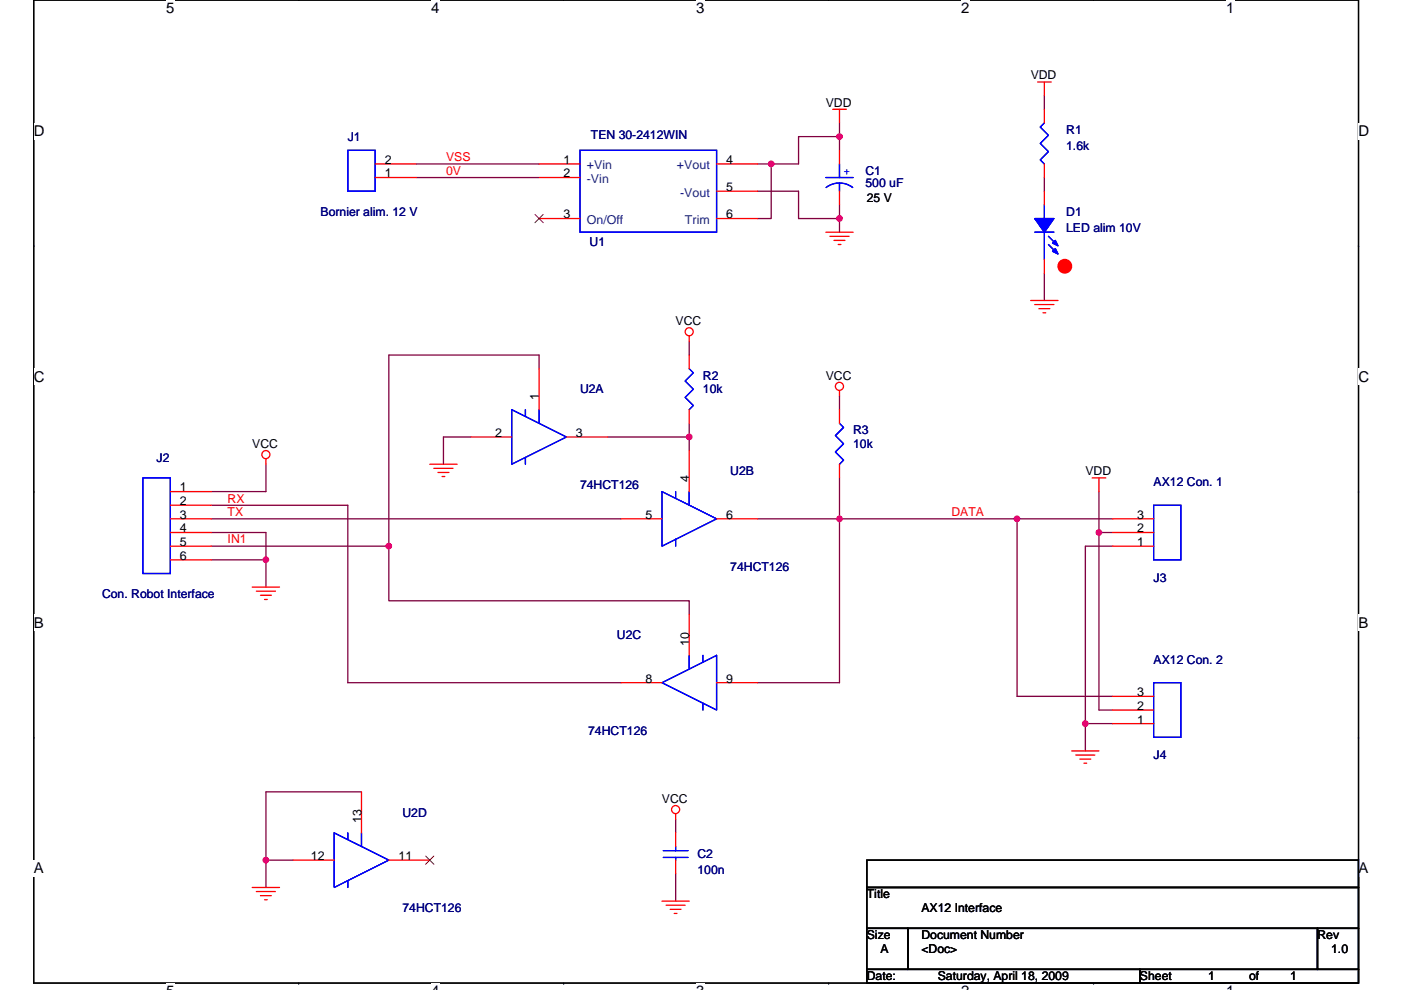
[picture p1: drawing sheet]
<svg xmlns="http://www.w3.org/2000/svg" width="297mm" height="210mm" viewBox="0 0 297 210" stroke-linecap="round" stroke-linejoin="round" font-family="sans-serif">
<path d="M7.2 0h280.8v208.5h-280.8z" fill="none" stroke="#000" stroke-width=".28"/>
<g fill="#fff">
<path d="M35.2 0h1.8v3.5h-1.8z"/>
<path d="M35.2 208.5h1.8v1.4h-1.8z"/>
</g>
<path d="M63.3 0h.1M63.3 208.5h.1" fill="none" stroke="#000" stroke-width=".28"/>
<g fill="#fff">
<path d="M91.4 0h1.8v3.5h-1.8z"/>
<path d="M91.4 208.5h1.8v1.4h-1.8z"/>
</g>
<path d="M119.5 0h.1M119.5 208.5h.1" fill="none" stroke="#000" stroke-width=".28"/>
<g fill="#fff">
<path d="M147.6 0h1.7v3.5h-1.7z"/>
<path d="M147.6 208.5h1.7v1.4h-1.7z"/>
</g>
<path d="M175.7 0h.1M175.7 208.5h.1" fill="none" stroke="#000" stroke-width=".28"/>
<g fill="#fff">
<path d="M203.8 0h1.7v3.5h-1.7z"/>
<path d="M203.8 208.5h1.7v1.4h-1.7z"/>
</g>
<path d="M231.9 0h.1M231.9 208.5h.1" fill="none" stroke="#000" stroke-width=".28"/>
<g fill="#fff">
<path d="M259.9 0h1.8v3.5h-1.8z"/>
<path d="M259.9 208.5h1.8v1.4h-1.8z"/>
<path d="M7.2 26.1h2.2v3.5h-2.2z"/>
<path d="M288 26.1h2.3v3.5h-2.3z"/>
<path d="M7.2 78.2h2.2v3.5h-2.2z"/>
<path d="M288 78.2h2.3v3.5h-2.3z"/>
</g>
<path d="M7.2 52.1h.1M288 52.1h.1" fill="none" stroke="#000" stroke-width=".28"/>
<g fill="#fff">
<path d="M7.2 130.3h2v3.5h-2z"/>
<path d="M288 130.3h2.1v3.5h-2.1z"/>
</g>
<path d="M7.2 104.3h.1M288 104.3h.1" fill="none" stroke="#000" stroke-width=".28"/>
<g fill="#fff">
<path d="M7.1 182.4h2.2v3.5h-2.2z"/>
<path d="M288 182.4h2.1v3.5h-2.1z"/>
</g>
<path d="M7.2 156.4h.1M288 156.4h.1M183.8 196.9h8.7v8.7h-8.7zM183.8 182.4h104.2v5.8h-104.2zM183.8 188.2h104.2v8.7h-104.2zM192.5 196.9h86.8v8.7h-86.8zM279.3 196.9h8.7v8.7h-8.7zM183.8 205.6h57.9v2.9h-57.9zM241.7 205.6h46.3v2.9h-46.3z" fill="none" stroke="#000" stroke-width=".28"/>
<g fill="none" stroke="#800040" stroke-width=".28">
<path d="M88.2 34.8h26.1M88.2 37.7h26.1M160.6 34.8h2.9M163.5 34.8v11.6h-2.9M178 29v2.9M178 29h-8.7v5.8h-5.8M178 26.1v2.9M221.4 37.7v2.9M221.4 20.3v2.9M160.6 40.6h8.7v5.8h8.7M178 46.4v2.9M178 43.5v2.9"/>
<path d="M221.4 57.9v5.8M114.3 78.2v-2.9h-31.9v40.5M146.1 72.4v2.9M56.4 98.5v5.8h-11.6M99.8 92.7h-5.8v5.8M128.8 92.7h17.3M146.1 92.7v2.9M146.1 89.8v2.9M178 84v2.9M44.8 107.2h28.9v37.6h58M44.8 118.7h11.6M44.8 112.9h11.6v5.8"/>
<path d="M44.8 110h86.9M44.8 115.8h37.6M56.4 118.7v5.8M82.4 115.8v11.6h63.7v2.9M160.6 110h17.4M178 110v34.8h-17.4M178 110h37.6M178 101.4v8.6M215.6 110v37.7h20.3M215.6 110h20.3M233 104.3v8.6M233 112.9h2.9"/>
<path d="M233 112.9v37.7h2.9M235.9 115.8h-5.8v37.7M230.1 153.5h5.8M230.1 153.5v5.8M76.6 168h-20.2v14.4h5.8M143.3 173.8v2.9M56.4 182.4v5.8M143.3 185.3v5.8"/>
</g>
<g fill="#f0f" stroke="#f0f" stroke-width=".28">
<circle cx="230.1" cy="153.5" r=".57"/>
<circle cx="215.6" cy="110" r=".57"/>
<circle cx="178" cy="110" r=".57"/>
<circle cx="146.1" cy="92.7" r=".57"/>
<circle cx="82.4" cy="115.8" r=".57"/>
<circle cx="233" cy="112.9" r=".57"/>
<circle cx="56.4" cy="182.4" r=".57"/>
<circle cx="178" cy="46.3" r=".57"/>
<circle cx="178" cy="29" r=".57"/>
<circle cx="163.5" cy="34.8" r=".57"/>
<circle cx="56.4" cy="118.7" r=".57"/>
</g>
<g fill="none" stroke="#f00" stroke-width=".28">
<path d="M220 17.4h2.9M221.4 17.4v2.9M79.5 37.7h8.7M79.5 34.8h8.7M114.3 37.7h8.7M114.3 34.8h8.7M151.9 34.8h8.7M176.5 23.2h2.9M178 31.9v2.9M178 23.2v2.9M221.4 23.2v2.9M221.4 34.8v2.9"/>
<path d="M114.3 46.4h8.7M151.9 46.4h8.7M151.9 40.6h8.7M175.1 49.3h5.8M176 50.1h4M176.8 51h2.4M177.7 51.9h.6M178 40.6v2.9M221.4 40.6v2.9M221.4 55v2.9M114.3 78.2v8.7M146.1 71.2v1.2"/>
<path d="M146.1 75.3v2.9M218.5 63.7h5.8M219.4 64.6h4.1M220.3 65.5h2.3M221.1 66.3h.6M56.4 97.3v1.2M91.1 98.5h5.8M92 99.3h4.1M99.8 92.7h8.7M120.1 92.7h8.7M146.1 86.9v2.9M146.1 95.6v8.7"/>
<path d="M178 82.8v1.2M178 86.9v2.9M178 98.5v2.9M36.1 115.8h8.7M36.1 112.9h8.7M36.1 110h8.7M36.1 104.3h8.7M36.1 107.2h8.7M36.1 118.7h8.7M92.9 100.2h2.3M93.7 101.1h.6M131.7 110h8.7"/>
<path d="M151.9 110h8.7M231.6 101.4h2.9M233 101.4v2.9M235.9 115.8h8.7M235.9 112.9h8.7M235.9 110h8.7M53.5 124.5h5.8M54.4 125.4h4M55.2 126.3h2.3M56.1 127.1h.6M146.1 130.3v8.7M131.7 144.8h8.7"/>
<path d="M151.9 144.8h8.7M227.2 159.3h5.8M235.9 153.5h8.7M235.9 150.6h8.7M235.9 147.7h8.7M76.6 168v8.7M143.3 172.6v1.2M143.3 176.7v2.9M228.1 160.1h4M229 161h2.3M229.8 161.9h.6M53.5 188.2h5.8"/>
<path d="M54.4 189.1h4M55.2 190h2.3M56.1 190.8h.6M62.2 182.4h8.7M82.4 182.4h8.7M140.4 191.1h5.7M141.2 192h4.1M142.1 192.9h2.3M143 193.7h.5M143.3 182.4v2.9"/>
<circle cx="146.1" cy="70.4" r=".86"/>
<circle cx="56.4" cy="96.4" r=".86"/>
<circle cx="178" cy="81.9" r=".86"/>
<circle cx="143.2" cy="171.7" r=".86"/>
</g>
<circle cx="225.8" cy="56.5" r="1.44" fill="#f00" stroke="#f00" stroke-width=".28"/>
<g fill="none" stroke="#00f" stroke-width=".28">
<path d="M73.7 31.9h5.8v8.7h-5.8zM123 31.9h28.9v17.4h-28.9zM175.1 37.7h5.8M175.2 39.8a4.6 4.6 0 0 1 5.6 0M178 38.8v1.8M178 34.8v2.9M221.4 26.1l-.8 .8 1.7 1.8-1.7 1.7 1.7 1.8-1.7 1.7 .8 .9M219.4 49.3h4.1M221.4 43.5v2.9M221.4 49.3v5.7M222.3 50.1l1.7 1.8M222.3 51.9l1.7 1.7"/>
<path d="M146.1 78.2l.9 .9-1.7 1.7 1.7 1.7-1.7 1.8 1.7 1.7-.9 .9M108.5 86.9l11.6 5.8-11.6 5.8zM111.4 86.9v1.4M111.4 97v1.5M114.3 86.9v2.9M178 89.8l.9 .9-1.8 1.7 1.8 1.7-1.8 1.8 1.8 1.7-.9 .9M30.3 101.4h5.8v20.2h-5.8zM140.4 104.3l11.5 5.7-11.5 5.8zM143.3 104.3v1.4M143.3 114.4v1.4M146.1 104.3v2.9M244.6 107.2h5.8v11.5h-5.8z"/>
<path d="M146.1 139v2.9M149 139v1.5M140.4 144.8l11.5-5.8v11.6zM149 149.1v1.5M244.6 144.8h5.8v11.6h-5.8zM70.9 176.7l11.5 5.7-11.5 5.8zM73.7 176.7v1.4M76.6 176.7v2.9M143.3 179.6v.8M73.7 186.8v1.4M140.6 180.4h5.3M140.6 181.9h5.3"/>
<path d="M143.3 181.9v.5"/>
</g>
<path d="M113.4 45.5l1.8 1.7M115.2 45.5l-1.8 1.7M90.3 181.6l1.7 1.7M92 181.6l-1.8 1.7" fill="none" stroke="#804000" stroke-width=".21"/>
<g fill="#00f" stroke="#00f" stroke-width=".28">
<path d="M219.4 46.4h4.1l-2.1 2.9z" fill-rule="evenodd"/>
<path d="M223.2 53.3l.5-.6 .6 1.2z" fill-rule="evenodd"/>
<path d="M223.2 51.6l.5-.6 .6 1.1z" fill-rule="evenodd"/>
<path d="M219.4 46.4h4.1l-2.1 2.9z" fill-rule="evenodd"/>
<path d="M223.2 53.3l.5-.6 .6 1.2z" fill-rule="evenodd"/>
<path d="M223.2 51.6l.5-.6 .6 1.1z" fill-rule="evenodd"/>
</g>
<g font-size="3.2">
<text x="35.2" y="2.8">5</text>
<text x="91.4" y="2.8">4</text>
<text x="147.6" y="2.8">3</text>
<text x="203.8" y="2.8">2</text>
<text x="259.9" y="2.8">1</text>
<text x="7.2" y="28.9">D</text>
<text x="288" y="28.9">D</text>
<text x="7.2" y="81">C</text>
<text x="288" y="81">C</text>
<text x="7.2" y="133.1">B</text>
<text x="288" y="133.1">B</text>
<text x="7.2" y="185.3">A</text>
<text x="288" y="185.3">A</text>
</g>
<g font-size="2.6">
<text x="218.5" y="16.8">VDD</text>
<text x="175.1" y="22.6">VDD</text>
<text x="81.6" y="34.8">2</text>
<text x="119.5" y="34.8">1</text>
<text x="154" y="34.8">4</text>
<text x="81.6" y="37.6">1</text>
<text x="119.5" y="37.6">2</text>
<text x="154" y="40.5">5</text>
<text x="119.5" y="46.3">3</text>
<text x="154" y="46.3">6</text>
<text x="183.8" y="42.9">25 V</text>
<text x="143.3" y="68.9">VCC</text>
<text x="175.1" y="80.5">VCC</text>
<text x="114.3" y="84.9" transform="rotate(-90 114.3 84.9)">1</text>
<text x="53.5" y="95">VCC</text>
<text x="105" y="92.7">2</text>
<text x="122.1" y="92.7">3</text>
<text x="230.1" y="100.8">VDD</text>
<text x="38.1" y="104.2">1</text>
<text x="38.1" y="107.1">2</text>
<text x="146.1" y="102.2" transform="rotate(-90 146.1 102.2)">4</text>
<text x="38.1" y="110">3</text>
<text x="38.1" y="112.9">4</text>
<text x="136.9" y="110">5</text>
<text x="154" y="110">6</text>
<text x="241.1" y="112.9">2</text>
<text x="241.1" y="110">3</text>
<text x="38.1" y="115.8">5</text>
<text x="38.1" y="118.7">6</text>
<text x="241.1" y="115.8">1</text>
<text x="146.1" y="137" transform="rotate(-90 146.1 137)">10</text>
<text x="136.9" y="144.8">8</text>
<text x="154" y="144.8">9</text>
<text x="241.1" y="147.7">3</text>
<text x="241.1" y="153.5">1</text>
<text x="241.1" y="150.6">2</text>
<text x="140.4" y="170.3">VCC</text>
<text x="76.6" y="174.6" transform="rotate(-90 76.6 174.6)">13</text>
<text x="65.9" y="182.4">12</text>
<text x="84.5" y="182.4">11</text>
<text x="183.8" y="190.6">Title</text>
<text x="195.4" y="193.5">AX12 Interface</text>
<text x="183.8" y="199.2">Size</text>
<text x="186.7" y="202.1">A</text>
<text x="195.4" y="199.2">Document Number</text>
<text x="195.4" y="202.1">&lt;Doc&gt;</text>
<text x="279.3" y="199.2">Rev</text>
<text x="282.2" y="202.1">1.0</text>
<text x="183.8" y="207.9">Date:</text>
<text x="198.8" y="207.9">Saturday, April 18, 2009</text>
<text x="241.7" y="207.9">Sheet</text>
<text x="256.2" y="207.9">1</text>
<text x="264.9" y="207.9">of</text>
<text x="273.6" y="207.9">1</text>
</g>
<g font-size="2.6" fill="#000080">
<text x="73.7" y="29.9">J1</text>
<text x="125.3" y="29.6">TEN 30-2412WIN</text>
<text x="226.1" y="28.4">R1</text>
<text x="226.1" y="31.9">1.6k</text>
<text x="183.5" y="37.1">C1</text>
<text x="183.5" y="39.7">500 uF</text>
<text x="68" y="45.8">Bornier alim. 12 V</text>
<text x="226.1" y="45.8">D1</text>
<text x="125" y="52.2">U1</text>
<text x="226.1" y="49.3">LED alim 10V</text>
<text x="123" y="83.4">U2A</text>
<text x="149" y="80.5">R2</text>
<text x="149" y="83.4">10k</text>
<text x="180.9" y="92.1">R3</text>
<text x="180.9" y="95">10k</text>
<text x="33.2" y="97.9">J2</text>
<text x="154.8" y="100.8">U2B</text>
<text x="123" y="103.7">74HCT126</text>
<text x="244.6" y="103.1">AX12 Con. 1</text>
<text x="154.8" y="121.1">74HCT126</text>
<text x="244.6" y="123.4">J3</text>
<text x="21.6" y="126.9">Con. Robot Interface</text>
<text x="130.8" y="135.6">U2C</text>
<text x="244.6" y="140.8">AX12 Con. 2</text>
<text x="124.7" y="155.8">74HCT126</text>
<text x="244.6" y="161">J4</text>
<text x="85.3" y="173.2">U2D</text>
<text x="147.9" y="181.9">C2</text>
<text x="147.9" y="185.4">100n</text>
<text x="85.3" y="193.5">74HCT126</text>
</g>
<g font-size="2.6" fill="#f00">
<text x="94.6" y="34.2">VSS</text>
<text x="94.6" y="37.1">0V</text>
<text x="48.3" y="106.6">RX</text>
<text x="48.3" y="109.5">TX</text>
<text x="201.7" y="109.5">DATA</text>
<text x="48.3" y="115.3">IN1</text>
</g>
<g font-size="2.6" fill="#004080">
<text x="124.4" y="35.9">+Vin</text>
<text x="143.5" y="35.9">+Vout</text>
<text x="124.4" y="38.8">-Vin</text>
<text x="144.2" y="41.7">-Vout</text>
<text x="124.4" y="47.5">On/Off</text>
<text x="145.2" y="47.5">Trim</text>
</g>
<text font-size="2.6" fill="#00f" x="178.9" y="37.1">+</text>
</svg>
